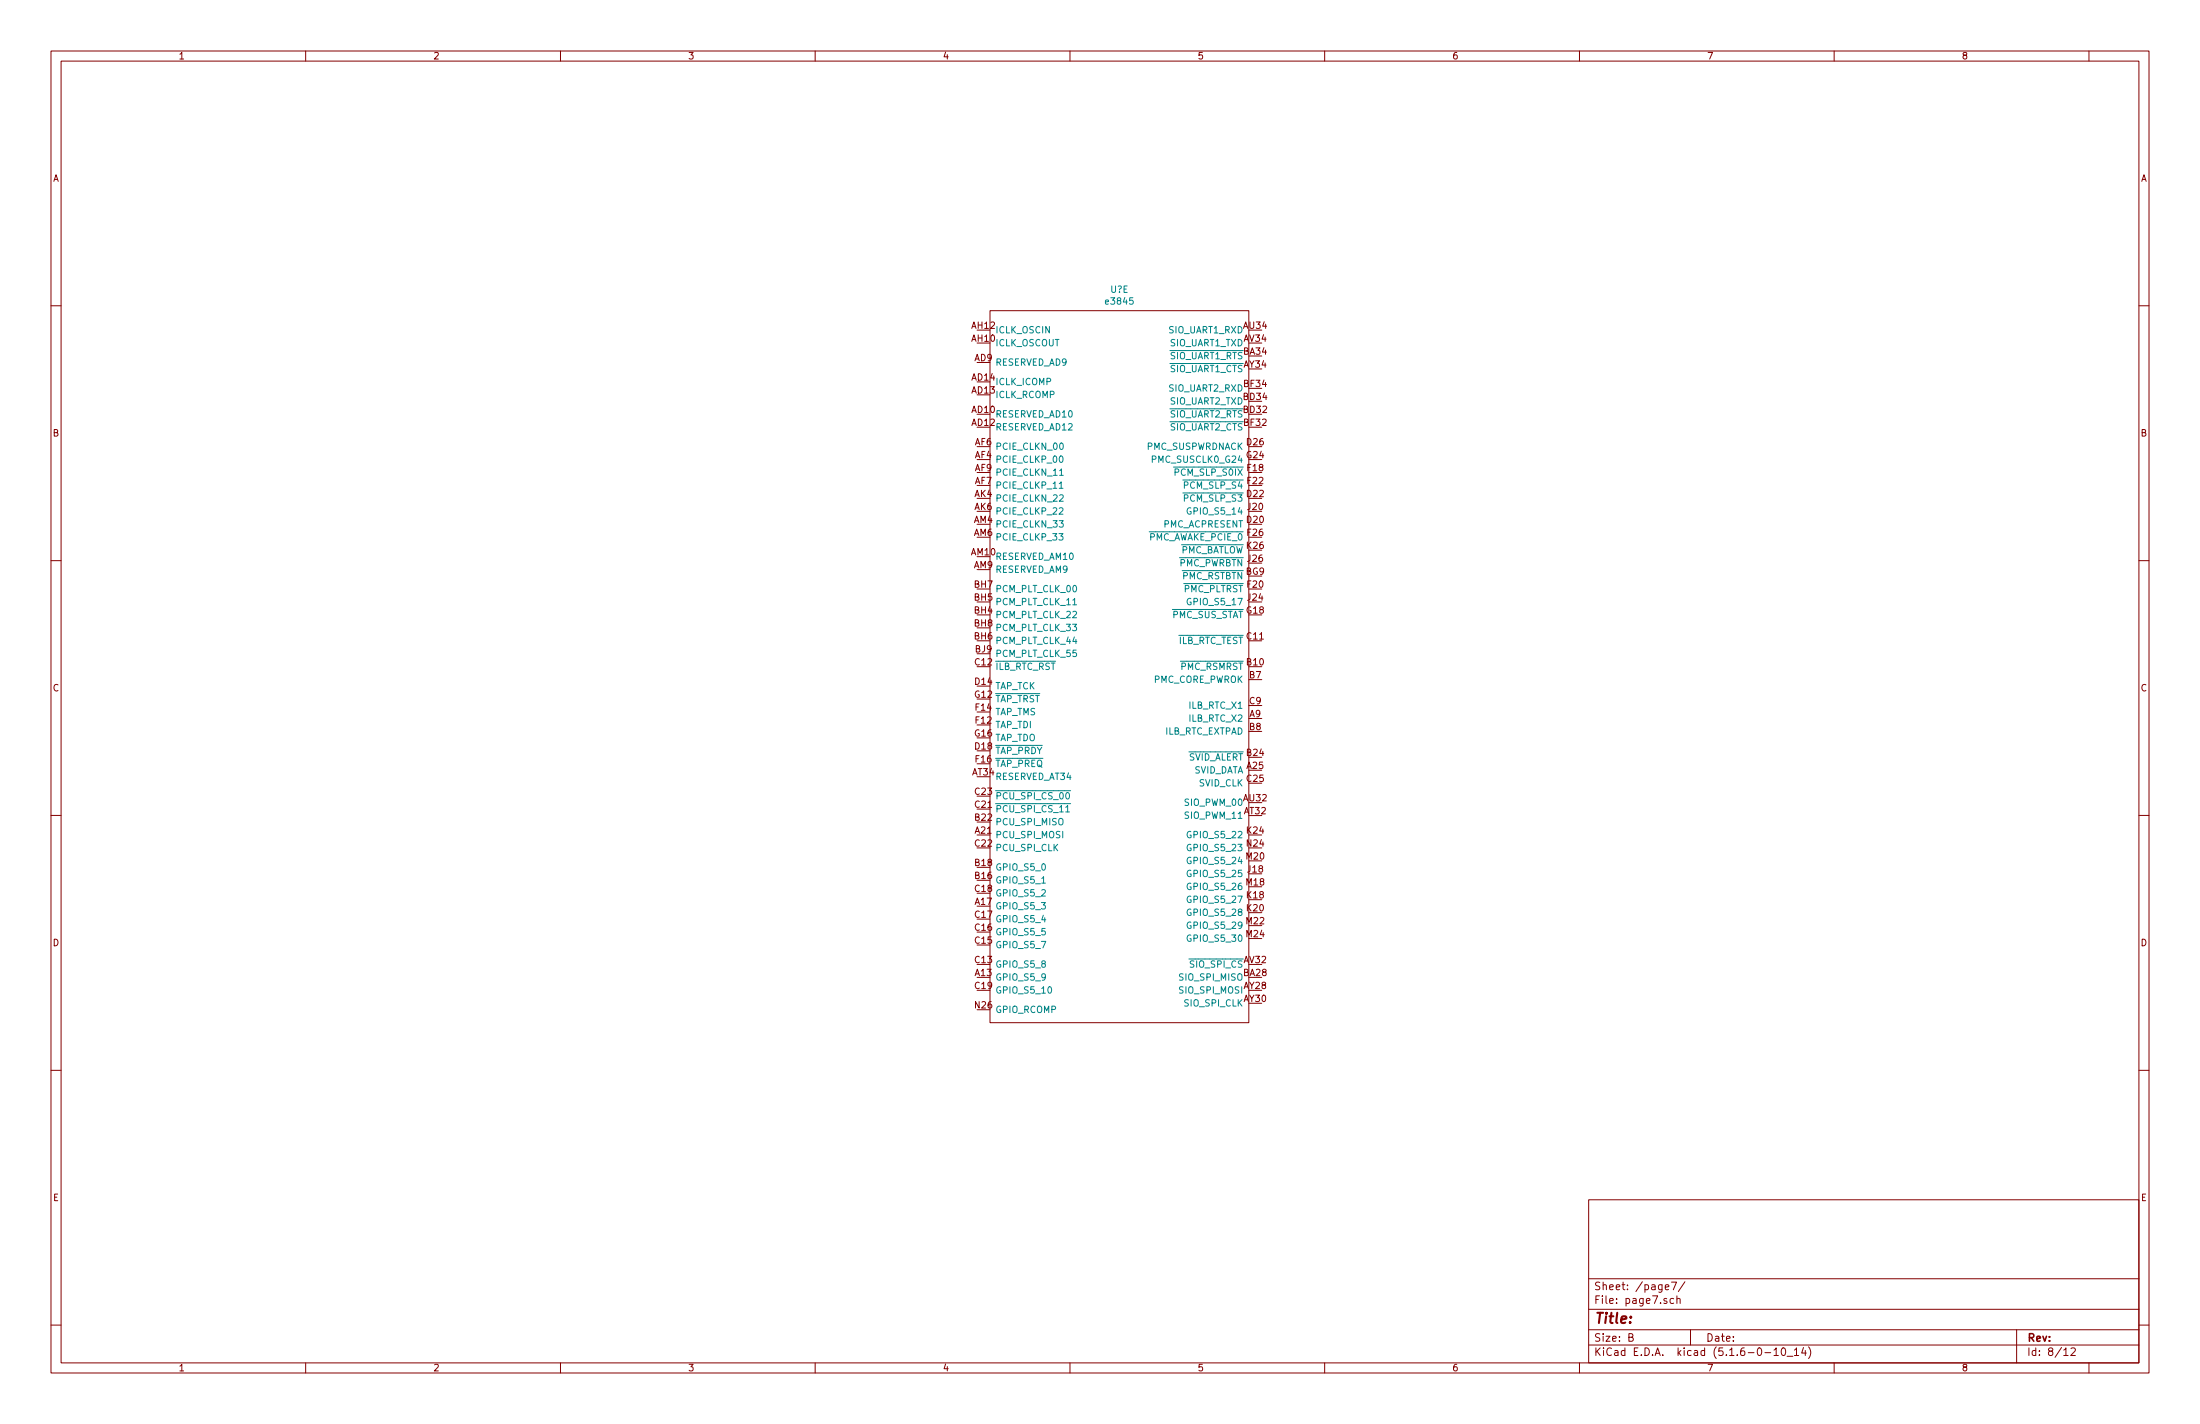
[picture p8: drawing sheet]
<svg xmlns="http://www.w3.org/2000/svg" width="432mm" height="279mm" viewBox="0 0 432 279" stroke-linecap="round" stroke-linejoin="round" font-family="sans-serif">
<g fill="none" stroke="#840000" stroke-width=".2">
<path d="M10 10h411.8v259.4h-411.8zM12 12h407.8v255.4h-407.8zM60 10v2M110 10v2M160 10v2M210 10v2M260 10v2M310 10v2M360 10v2M410 10v2M10 60h2M419.8 60h2"/>
<path d="M194.3 61h50.8v139.7h-50.8zM10 110h2M419.8 110h2M10 160h2M419.8 160h2M10 210h2M419.8 210h2M311.8 235.4h108v32h-108zM10 260h2M311.8 256.9h108M311.8 250.9h108M326.8 252.6l.8-.2-.1-.3h-.4l-.3 .2 .1 .7h.6"/>
<path d="M328.1 251.6h1l-.7 1.5M328.5 254.8h-.4l-.3 .2 .1 .7h.6M329.1 254.9l.3-.1h.3l.1 1M329.1 254.3v1.5M330.7 251.5l-1.3 1.9M419.8 260h2M60 267.4v2M110 267.4v2M160 267.4v2M210 267.4v2M260 267.4v2M310 267.4v2"/>
<path d="M311.8 263.9h108M311.8 260.9h108M319.7 262.4l.7-.1 .1-.2-.1-.4h-.7v1.5h.6l.2-.2 .1-.3-.4-.3M331.8 260.9v3M346.4 265.4h1.1M348.2 264.9l.4-.4v1.5M348.2 266h.8M349.8 264.6l.2-.1a.85 .85 0 0 1 .1 1.5 .79 .79 0 0 1-.3-1.4zM350.7 266.1h1.2M352.2 264.9l.4-.4v1.5M352.2 266h.8M354 264.4l-.4 1.1h.9"/>
<path d="M354.3 265v1M355 264.3a1.71 1.71 0 0 1 0 2.2M360 267.4v2M395.8 260.9v6.5M405.1 264.9l.4-.4v1.5M405.1 266h.8M406.5 264.6l.6-.1 .2 .4-.9 1.1h.9M410 267.4v2"/>
</g>
<g fill="none" stroke="#008484" stroke-width=".2">
<path d="M207.9 94.9l.4-.4v1.3M207.9 99.7l.5-.1 .2 .4-.8 .9h.8M207.9 95.8h.7M208 97.2l.5-.1 .2 .3-.8 .9h.8M208 93.3h.7M208 89.6l.2-.1a.67 .67 0 0 1 .5 .6 .67 .67 0 0 1-.5 .6l-.3-.5zM208.1 87l.2-.1a.69 .69 0 0 1 .4 .7 .69 .69 0 0 1-.4 .6l-.3-.5zM233.7 99.7a.59 .59 0 0 0-.7 .6 .59 .59 0 0 0 .7 .5l.1-.4h-.2M207.8 104.7h.8l-.4 .5 .4 .1v.5l-.2 .2-.6-.2M207.9 102.2h.8l-.4 .4 .3 .2v.6h-.5l-.2-.1M210.6 118.7h.7M233.7 117.5a.59 .59 0 0 0-.7 .5 .59 .59 0 0 0 .7 .6l.1-.5h-.2"/>
<path d="M208.9 157.7h1.2M208.9 155.1h1.2M209.2 159.3h.7M209.3 155.6l.2-.1a.67 .67 0 0 1 .4 .6 .67 .67 0 0 1-.4 .7l-.3-.5zM204.5 173.3h.7M233.7 170.8a.59 .59 0 0 0-.7 .6 .59 .59 0 0 0 .7 .6l.1-.5h-.2M233.7 175.9a.59 .59 0 0 0-.7 .6 .59 .59 0 0 0 .7 .5l.1-.4h-.2M233.7 178.4a.59 .59 0 0 0-.7 .6 .59 .59 0 0 0 .7 .6l.1-.5h-.2M233.7 163.2a.59 .59 0 0 0-.7 .6 .59 .59 0 0 0 .7 .5l.1-.4h-.2M233.7 173.4a.59 .59 0 0 0-.7 .5 .59 .59 0 0 0 .7 .6l.1-.5h-.2M233.7 168.3a.59 .59 0 0 0-.7 .5 .59 .59 0 0 0 .7 .6l.1-.5h-.2M233.7 165.7a.59 .59 0 0 0-.7 .6 .59 .59 0 0 0 .7 .6l.1-.5h-.2"/>
<path d="M205.8 193.7l.2-.1a.67 .67 0 0 1 .4 .6 .67 .67 0 0 1-.4 .7l-.3-.5zM233.7 181a.59 .59 0 0 0-.7 .5 .59 .59 0 0 0 .7 .6l.1-.5h-.2M233.7 183.5a.59 .59 0 0 0-.7 .6 .59 .59 0 0 0 .7 .6l.1-.5h-.2"/>
</g>
<text font-size="2.8" fill="#840000" x="312.8" y="259.7">Title:</text>
<g font-size="2.1" fill="#840000">
<text x="312.8" y="255.8">File: page7.sch</text>
<text x="312.8" y="253.1">Sheet: /page7/</text>
<text x="312.8" y="263.2">Size: B</text>
<text x="334.8" y="263.2">Date:</text>
<text x="397.8" y="263.2">Rev:</text>
<text x="312.8" y="266">KiCad E.D.A. kicad (5.1.6-0-10_14)</text>
<text x="397.8" y="266">Id: 8/12</text>
</g>
<g font-size="1.8" fill="#840000">
<text x="35" y="11.6">1</text>
<text x="85" y="11.6">2</text>
<text x="135" y="11.6">3</text>
<text x="185" y="11.6">4</text>
<text x="235" y="11.6">5</text>
<text x="285" y="11.6">6</text>
<text x="335" y="11.6">7</text>
<text x="385" y="11.6">8</text>
<text x="10.4" y="35.6">A</text>
<text x="420.2" y="35.6">A</text>
<text x="190.8" y="64.5">AH12</text>
<text x="244.1" y="64.5">AU34</text>
<text x="190.8" y="67.1">AH10</text>
<text x="191.3" y="70.9">AD9</text>
<text x="244.1" y="69.6">BA34</text>
<text x="244.2" y="67.1">AV34</text>
<text x="190.8" y="77.2">AD13</text>
<text x="190.8" y="74.7">AD14</text>
<text x="244.2" y="72.1">AY34</text>
<text x="244.2" y="75.9">BF34</text>
<text x="190.8" y="81">AD10</text>
<text x="190.8" y="83.6">AD12</text>
<text x="244.1" y="81">BD32</text>
<text x="244.1" y="78.5">BD34</text>
<text x="244.2" y="83.6">BF32</text>
<text x="10.4" y="85.6">B</text>
<text x="191.4" y="89.9">AF4</text>
<text x="191.4" y="87.4">AF6</text>
<text x="244.7" y="89.9">G24</text>
<text x="244.8" y="87.4">D26</text>
<text x="420.2" y="85.6">B</text>
<text x="191.4" y="95">AF7</text>
<text x="191.4" y="92.5">AF9</text>
<text x="244.9" y="92.5">F18</text>
<text x="244.9" y="95">F22</text>
<text x="191.3" y="97.5">AK4</text>
<text x="191.3" y="100.1">AK6</text>
<text x="244.8" y="97.5">D22</text>
<text x="244.9" y="100.1">J20</text>
<text x="191.2" y="102.6">AM4</text>
<text x="191.2" y="105.2">AM6</text>
<text x="244.8" y="102.6">D20</text>
<text x="244.8" y="107.7">K26</text>
<text x="244.9" y="105.2">F26</text>
<text x="190.7" y="109">AM10</text>
<text x="191.2" y="111.5">AM9</text>
<text x="244.6" y="112.8">BG9</text>
<text x="244.9" y="110.2">J26</text>
<text x="191.3" y="117.9">BH5</text>
<text x="191.3" y="115.3">BH7</text>
<text x="244.9" y="115.3">F20</text>
<text x="244.9" y="117.9">J24</text>
<text x="191.3" y="120.4">BH4</text>
<text x="191.3" y="125.5">BH6</text>
<text x="191.3" y="122.9">BH8</text>
<text x="244.7" y="120.4">G18</text>
<text x="244.8" y="125.5">C11</text>
<text x="191.4" y="128">BJ9</text>
<text x="191.4" y="130.6">C12</text>
<text x="244.8" y="130.6">B10</text>
<text x="10.4" y="135.6">C</text>
<text x="191.4" y="136.9">G12</text>
<text x="191.4" y="134.4">D14</text>
<text x="245.3" y="133.1">B7</text>
<text x="420.2" y="135.6">C</text>
<text x="191.5" y="142">F12</text>
<text x="191.5" y="139.4">F14</text>
<text x="245.3" y="140.7">A9</text>
<text x="245.3" y="143.3">B8</text>
<text x="245.3" y="138.2">C9</text>
<text x="191.4" y="144.5">G16</text>
<text x="191.4" y="147.1">D18</text>
<text x="191.5" y="149.6">F16</text>
<text x="244.8" y="148.3">B24</text>
<text x="190.9" y="152.1">AT34</text>
<text x="191.4" y="156">C23</text>
<text x="244.8" y="150.9">A25</text>
<text x="244.8" y="153.4">C25</text>
<text x="191.4" y="161">B22</text>
<text x="191.4" y="158.5">C21</text>
<text x="244.1" y="157.2">AU32</text>
<text x="244.2" y="159.8">AT32</text>
<text x="191.4" y="163.6">A21</text>
<text x="191.4" y="166.1">C22</text>
<text x="244.8" y="163.6">K24</text>
<text x="244.8" y="166.1">N24</text>
<text x="191.4" y="172.5">B16</text>
<text x="191.4" y="169.9">B18</text>
<text x="244.7" y="173.7">M18</text>
<text x="244.7" y="168.7">M20</text>
<text x="244.9" y="171.2">J18</text>
<text x="191.4" y="177.5">A17</text>
<text x="191.4" y="175">C18</text>
<text x="244.8" y="176.3">K18</text>
<text x="244.8" y="178.8">K20</text>
<text x="10.4" y="185.6">D</text>
<text x="191.4" y="185.2">C15</text>
<text x="191.4" y="182.6">C16</text>
<text x="191.4" y="180.1">C17</text>
<text x="244.7" y="181.4">M22</text>
<text x="244.7" y="183.9">M24</text>
<text x="420.2" y="185.6">D</text>
<text x="191.4" y="191.5">A13</text>
<text x="191.4" y="189">C13</text>
<text x="244.1" y="191.5">BA28</text>
<text x="244.2" y="189">AV32</text>
<text x="191.4" y="194.1">C19</text>
<text x="191.4" y="197.9">N26</text>
<text x="244.2" y="194.1">AY28</text>
<text x="244.2" y="196.6">AY30</text>
<text x="10.4" y="235.6">E</text>
<text x="420.2" y="235.6">E</text>
<text x="35" y="269">1</text>
<text x="85" y="269">2</text>
<text x="135" y="269">3</text>
<text x="185" y="269">4</text>
<text x="235" y="269">5</text>
<text x="285" y="269">6</text>
<text x="335" y="269">7</text>
<text x="385" y="269">8</text>
</g>
<g font-size="1.8" fill="#008484">
<text x="217.2" y="59.8">e3845</text>
<text x="218" y="57.5">U?E</text>
<text x="195.3" y="65.4">ICLK_OSCIN</text>
<text x="229.4" y="65.4">SIO_UART1_RXD</text>
<text x="195.3" y="71.8">RESERVED_AD9</text>
<text x="195.3" y="67.9">ICLK_OSCOUT</text>
<text x="229.6" y="67.9">SIO_UART1_TXD</text>
<text x="229.6" y="70.5">SIO_UART1_RTS</text>
<text x="195.3" y="75.6">ICLK_ICOMP</text>
<text x="229.4" y="76.8">SIO_UART2_RXD</text>
<text x="229.6" y="73">SIO_UART1_CTS</text>
<text x="195.3" y="81.9">RESERVED_AD10</text>
<text x="195.3" y="78.1">ICLK_RCOMP</text>
<text x="229.6" y="81.9">SIO_UART2_RTS</text>
<text x="229.6" y="79.4">SIO_UART2_TXD</text>
<text x="195.3" y="84.5">RESERVED_AD12</text>
<text x="195.3" y="88.3">PCIE_CLKN_00</text>
<text x="225" y="88.3">PMC_SUSPWRDNACK</text>
<text x="229.6" y="84.5">SIO_UART2_CTS</text>
<text x="195.3" y="90.8">PCIE_CLKP_00</text>
<text x="195.3" y="95.9">PCIE_CLKP_11</text>
<text x="195.3" y="93.3">PCIE_CLKN_11</text>
<text x="226.6" y="90.8">PMC_SUSCLK0_G24</text>
<text x="230.9" y="93.3">PCM_SLP_S0IX</text>
<text x="232.6" y="95.9">PCM_SLP_S4</text>
<text x="195.3" y="98.4">PCIE_CLKN_22</text>
<text x="195.3" y="101">PCIE_CLKP_22</text>
<text x="232.6" y="98.4">PCM_SLP_S3</text>
<text x="233.6" y="101">GPIO_S5_14</text>
<text x="195.3" y="103.5">PCIE_CLKN_33</text>
<text x="195.3" y="106">PCIE_CLKP_33</text>
<text x="225.4" y="106">PMC_AWAKE_PCIE_0</text>
<text x="228.3" y="103.5">PMC_ACPRESENT</text>
<text x="195.3" y="109.9">RESERVED_AM10</text>
<text x="195.3" y="112.4">RESERVED_AM9</text>
<text x="231.4" y="111.1">PMC_PWRBTN</text>
<text x="231.4" y="108.6">PMC_BATLOW</text>
<text x="232" y="113.7">PMC_RSTBTN</text>
<text x="195.3" y="118.7">PCM_PLT_CLK_11</text>
<text x="195.3" y="116.2">PCM_PLT_CLK_00</text>
<text x="232.3" y="116.2">PMC_PLTRST</text>
<text x="233.6" y="118.7">GPIO_S5_17</text>
<text x="195.3" y="121.3">PCM_PLT_CLK_22</text>
<text x="195.3" y="123.8">PCM_PLT_CLK_33</text>
<text x="229.9" y="121.3">PMC_SUS_STAT</text>
<text x="195.3" y="126.4">PCM_PLT_CLK_44</text>
<text x="195.3" y="128.9">PCM_PLT_CLK_55</text>
<text x="195.3" y="131.4">ILB_RTC_RST</text>
<text x="231.1" y="126.4">ILB_RTC_TEST</text>
<text x="231.7" y="131.4">PMC_RSMRST</text>
<text x="195.3" y="135.3">TAP_TCK</text>
<text x="195.3" y="137.8">TAP_TRST</text>
<text x="226.3" y="134">PMC_CORE_PWROK</text>
<text x="195.3" y="142.9">TAP_TDI</text>
<text x="195.3" y="140.3">TAP_TMS</text>
<text x="233.5" y="141.6">ILB_RTC_X2</text>
<text x="233.5" y="139.1">ILB_RTC_X1</text>
<text x="195.3" y="148">TAP_PRDY</text>
<text x="195.3" y="145.4">TAP_TDO</text>
<text x="228.5" y="144.1">ILB_RTC_EXTPAD</text>
<text x="233.1" y="149.2">SVID_ALERT</text>
<text x="195.3" y="153">RESERVED_AT34</text>
<text x="195.3" y="150.5">TAP_PREQ</text>
<text x="234.1" y="151.8">SVID_DATA</text>
<text x="235.4" y="154.3">SVID_CLK</text>
<text x="195.3" y="161.9">PCU_SPI_MISO</text>
<text x="195.3" y="159.4">PCU_SPI_CS_11</text>
<text x="195.3" y="156.8">PCU_SPI_CS_00</text>
<text x="232.8" y="160.7">SIO_PWM_11</text>
<text x="232.8" y="158.1">SIO_PWM_00</text>
<text x="195.3" y="164.5">PCU_SPI_MOSI</text>
<text x="195.3" y="167">PCU_SPI_CLK</text>
<text x="233.6" y="164.5">GPIO_S5_22</text>
<text x="233.6" y="167">GPIO_S5_23</text>
<text x="195.3" y="173.4">GPIO_S5_1</text>
<text x="195.3" y="170.8">GPIO_S5_0</text>
<text x="233.6" y="172.1">GPIO_S5_25</text>
<text x="233.6" y="169.5">GPIO_S5_24</text>
<text x="195.3" y="178.4">GPIO_S5_3</text>
<text x="195.3" y="175.9">GPIO_S5_2</text>
<text x="233.6" y="177.2">GPIO_S5_27</text>
<text x="233.6" y="179.7">GPIO_S5_28</text>
<text x="233.6" y="174.6">GPIO_S5_26</text>
<text x="195.3" y="183.5">GPIO_S5_5</text>
<text x="195.3" y="181">GPIO_S5_4</text>
<text x="233.6" y="182.2">GPIO_S5_29</text>
<text x="233.6" y="184.8">GPIO_S5_30</text>
<text x="195.3" y="189.9">GPIO_S5_8</text>
<text x="195.3" y="186.1">GPIO_S5_7</text>
<text x="233.8" y="189.9">SIO_SPI_CS</text>
<text x="195.3" y="192.4">GPIO_S5_9</text>
<text x="195.3" y="194.9">GPIO_S5_10</text>
<text x="231.7" y="194.9">SIO_SPI_MOSI</text>
<text x="231.7" y="192.4">SIO_SPI_MISO</text>
<text x="232.6" y="197.5">SIO_SPI_CLK</text>
<text x="195.3" y="198.8">GPIO_RCOMP</text>
</g>
</svg>
